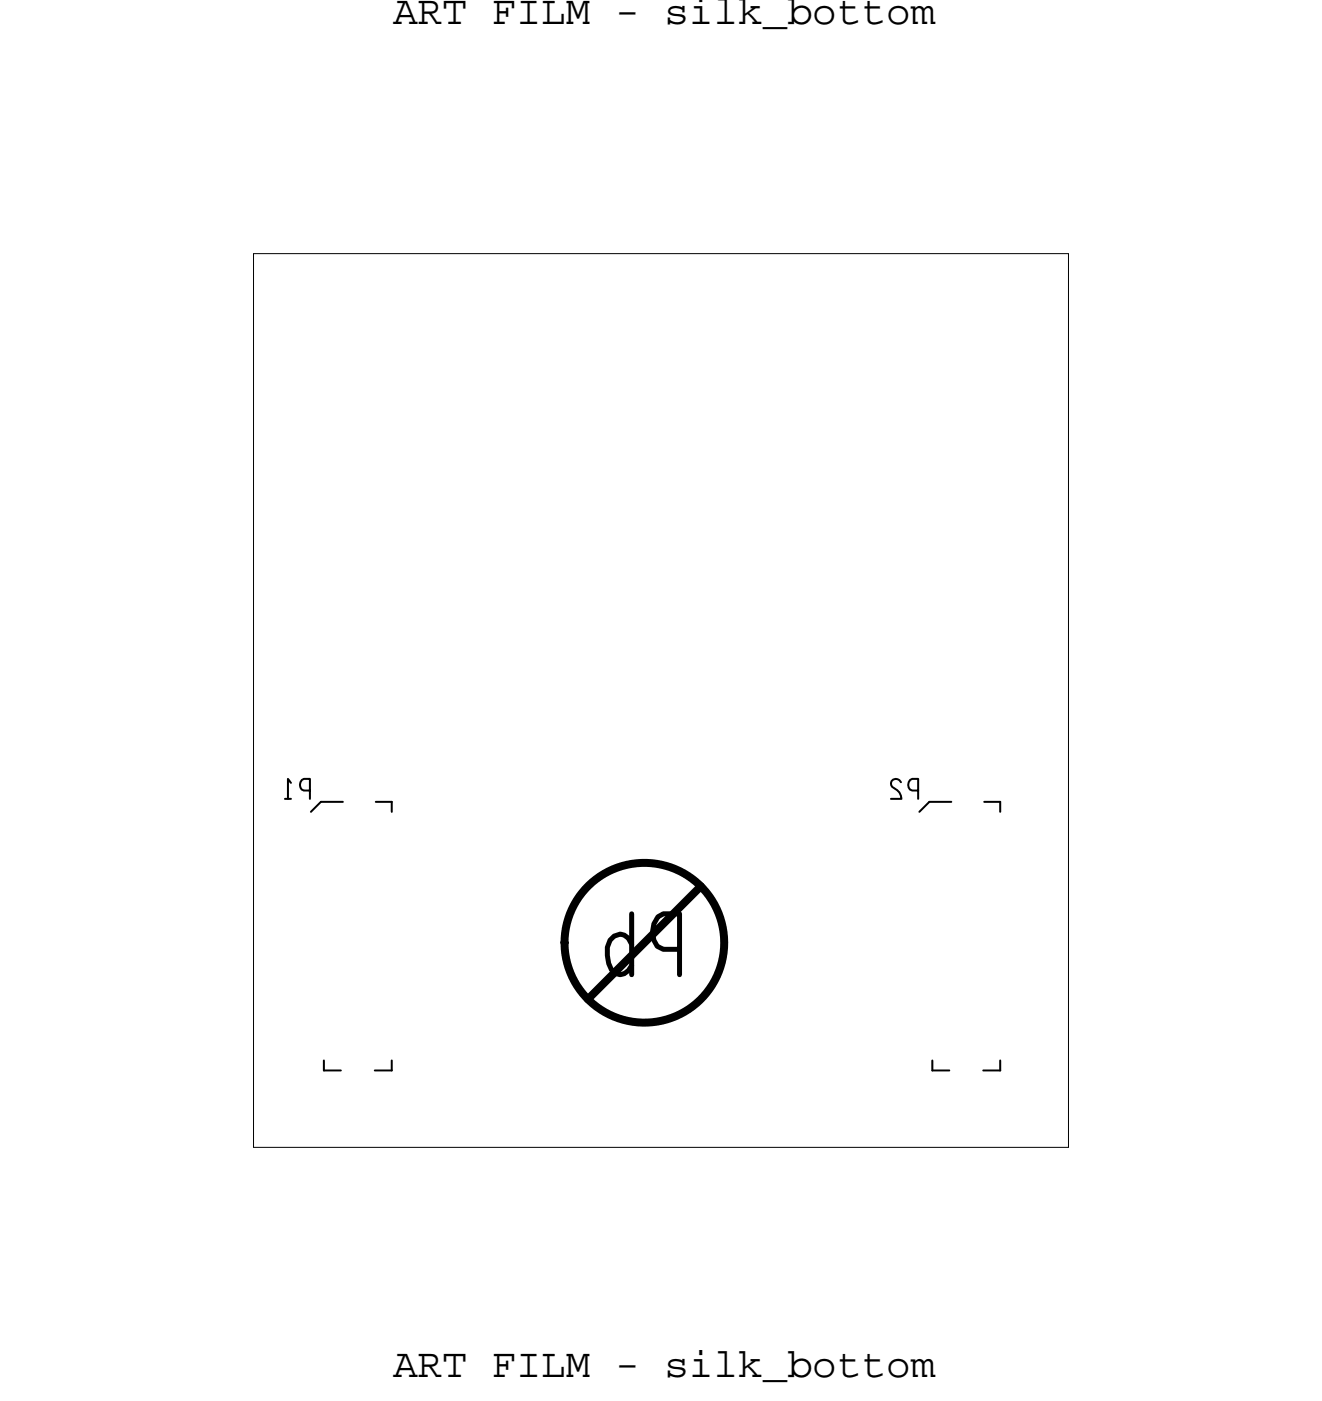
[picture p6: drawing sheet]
<svg xmlns="http://www.w3.org/2000/svg" width="66mm" height="70mm" viewBox="0 0 66 70" stroke-linecap="round" stroke-linejoin="round" font-family="sans-serif">
<!-- layer: Board Outline -->
<path d="M12.7 12.7h40.8v44.8h-40.8z" fill="none" stroke="#000" stroke-width=".05"/>
<!-- layer: Components -->
<g fill="none" stroke="#000" stroke-width=".1">
<path d="M16.1 40.2l-.5 .5zM16.1 40.2h1.1zM16.2 53.6h.9zM16.2 53.1v.5zM18.8 53.6h.8zM18.8 40.2h.8zM19.6 40.2v.5zM19.6 53.1v.5zM46.1 40.7l.5-.5zM46.6 40.2h1.1zM46.7 53.6h.9zM46.7 53.1v.5z"/>
<path d="M49.3 53.6h.8zM49.3 40.2h.8zM50.1 40.2v.5zM50.1 53.1v.5z"/>
</g>
<g fill="none" stroke="#000" stroke-width=".4">
<path d="M35.1 44.4l-5.6 5.6z"/>
<circle cx="32.3" cy="47.2" r="4"/>
</g>
<!-- layer: Text -->
<path d="M14.6 39.2l-.2-.2v1M15.5 39.6h-.3a.31 .31 0 0 1-.2-.3 .31 .31 0 0 1 .2-.3h.3v1M45.1 39.2a.25 .25 0 0 0-.3-.2 .25 .25 0 0 0-.1 .4 .67 .67 0 0 1 .5 .6h-.6M46 39.6h-.3a.31 .31 0 0 1-.2-.3 .31 .31 0 0 1 .2-.3h.3v1M14.3 40h.3" fill="none" stroke="#000" stroke-width=".1"/>
<path d="M31.6 47.3l-.1-.3-.2-.2a.65 .65 0 0 0-.9 .6 1.15 1.15 0 0 0 .7 1.4l.4-.2 .1-.3M31.6 45.8v3M34 47.5h-.8a1 1 0 0 1-.2-1.6l.2-.1h.8v3" fill="none" stroke="#000" stroke-width=".25"/>
<g font-size="2.1">
<text x="19.7" y="1.2">ART FILM - silk_bottom</text>
<text x="19.7" y="68.9">ART FILM - silk_bottom</text>
</g>
</svg>
